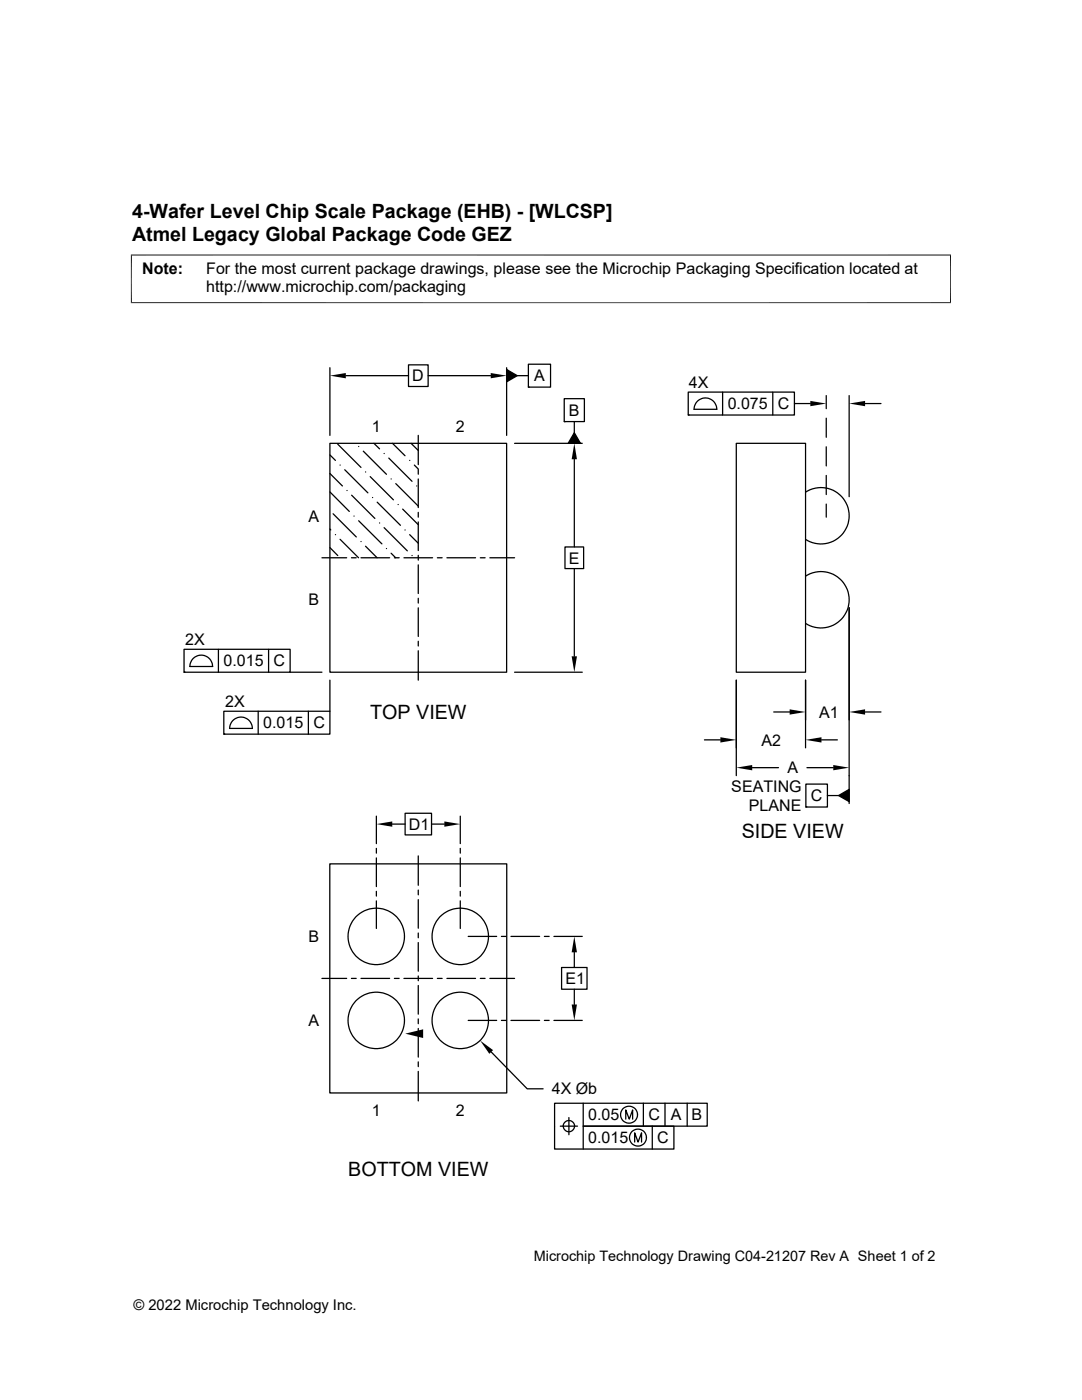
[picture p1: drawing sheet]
<svg xmlns="http://www.w3.org/2000/svg" width="216mm" height="279mm" viewBox="0 0 216 279" stroke-linecap="round" stroke-linejoin="round" font-family="sans-serif">
<g fill="none" stroke="#000" stroke-width=".25">
<path d="M65.8 73.4v13.5M69 75h12.5M81.5 72.8h3.9v4.3h-3.9zM85.4 75h12.5M101.1 73.7l2.1 1.3-2.1 1.2zM101.1 73.4v13.5M103.2 75h2.2M105.4 72.7h4.5v4.6h-4.5zM105.4 77.3h.1M112.6 79.6h4v4.5h-4zM137.3 78.3h21.2v4.5h-21.2zM144.2 78.3v4.5"/>
<path d="M154.2 78.3v4.5M164.9 79v2.6M169.4 79v20.1M65.8 98.2l3.9 3.9M65.8 88.5h35.3v45.7h-35.3zM65.8 94.5l2.5 2.5M65.8 90.8l1.1 1.1M67.4 88.6l4.6 4.7M67.9 92.8h.1M68.8 93.7l4.6 4.7M69.2 97.9h.1M70.2 98.8l4.6 4.7"/>
<path d="M71.6 89.1h.1M72.5 90l4.6 4.7M72.9 94.2h.1M73.9 95.1l4.6 4.7M74.3 99.3h.1M74.6 88.5l1.1 1.1M76.6 90.5h.1M77.6 91.4l4.6 4.7M78 95.6h.1M78.3 88.5l2.5 2.5M79 96.5l4.5 4.5M81.7 91.9h.1"/>
<path d="M82 88.5l1.5 1.4M82.7 92.8l.8 .8M83.1 97h.1M83.5 86.9v5.8M83.5 93.7v.9M83.5 95.6v5.7M102.7 88.5h13.5M112.6 84.1h.1M114.6 86.4l1.2 2.1h-2.4zM114.6 84.1v2.3M114.6 91.7v17.5M137.3 82.8h.1"/>
<path d="M143 81.7a2.26 2.26 0 0 0-2.2-2.3 2.26 2.26 0 0 0-2.3 2.3h4.5M146.9 88.5h13.8v45.7h-13.8zM158.5 80.5h3.2M160.7 98.2a5.6 5.6 0 0 1 8.7 4.7 5.6 5.6 0 0 1-8.7 4.8M164.9 83.5v3.8M164.9 89.2v3.8M164.9 94.9v3.8M172.6 80.5h3.2M64.2 111.3h5M65.8 105.6l.2 .2M65.8 109.3l1.6 1.6M66.5 102.5l4.6 4.7"/>
<path d="M66.9 106.7h.1M67.9 107.6l3.6 3.7M70.1 111.3h1M70.6 103h.1M71.6 103.9l4.6 4.6M72 111.3h5.7M72 108.1h.1M72.9 109l2.3 2.3M75.3 100.2l4.6 4.6M75.7 104.4h.1M76.6 105.3l4.7 4.6M77.1 109.5h.1"/>
<path d="M78 110.4l1 .9M78.7 111.3h1M79.4 100.7h.1M80.3 101.6l3.2 3.1M80.6 111.3h5.7M80.8 105.8h.1M81.7 106.7l1.8 1.7M82.2 110.9h.1M83.5 102.3v.9M83.5 104.2v5.7M83.5 110.8v1M83.5 112.7v5.7"/>
<path d="M83.5 119.4v1M87.3 111.3h.9M89.2 111.3h5.7M95.8 111.3h1M97.7 111.3h5M112.7 109.2h3.8v4.3h-3.8zM114.6 113.5v17.5M160.7 115a5.6 5.6 0 0 1 8.7 4.7 5.6 5.6 0 0 1-8.7 4.7M164.9 100.6v2.6M36.7 129.6h21.2v4.6h-21.2zM36.7 134.2h.1M37.9 133h4.5"/>
<path d="M37.9 133a2.26 2.26 0 0 1 2.3-2.3 2.26 2.26 0 0 1 2.2 2.3M43.6 129.6v4.6M53.6 129.6v4.6M57.9 134.2h6.3M65.8 135.7v6.2M83.5 121.3v5.7M83.5 128v.9M83.5 129.9v5.8M102.7 134.2h13.5M146.9 135.7v19.1M160.7 135.7v13.5M169.4 121.3v39.1"/>
<path d="M44.7 141.9h21.1v4.6h-21.1zM44.7 146.5h.1M45.8 145.4h4.6M45.8 145.4a2.26 2.26 0 0 1 2.3-2.3 2.26 2.26 0 0 1 2.3 2.3M51.5 141.9v4.6M61.5 141.9v4.6M140.6 147.7h3.1M150.1 153.2h5.2M154.4 142.1h3.2M160.8 156.5h4.3v4.6h-4.3zM161 153.2h5.3M163.9 147.7h3.2"/>
<path d="M165.1 158.8h2.2M167.3 158.8l2.1-1.3v2.5zM172.6 142.1h3.2M65.8 172.4h35.3v45.7h-35.3zM75.1 162.9v5.5M75.1 169.3v1M75.1 171.2v5.7M75.1 177.9v.9M75.1 179.8v5.5M78.3 164.5h2.5M80.8 162.3h5.3v4.3h-5.3zM83.5 170.8v5.9"/>
<path d="M83.5 177.6v1M83.5 179.5v5.8M86.1 164.5h2.6M91.8 162.9v5.5M91.8 169.3v1M91.8 171.2v5.7M91.8 177.9v.9M91.8 179.8v5.5M160.8 161.1h.1M64.2 195.3h5M70.1 195.3h1M72 195.3h5.7"/>
<path d="M78.7 195.3h1M80.6 195.3h5.7M83.5 186.2v1M83.5 188.1v5.7M83.5 194.8v.9M83.5 196.7v5.7M87.3 195.3h.9M89.2 195.3h5.7M93.4 186.9h5.7M95.8 195.3h1M97.7 195.3h5M100.1 186.9h.9"/>
<path d="M102 186.9h5.7M108.6 186.9h1M110.5 186.9h5.7M112.1 193.1h5v4.3h-5zM114.6 190.1v3M114.6 197.4v3.1M83.5 203.3v1M83.5 205.3v5.7M83.5 211.9v1M83.5 213.8v5.9M93.4 203.6h5.7M98 209.9l7.2 7.4h3.2"/>
<path d="M100.1 203.6h.9M102 203.6h5.7M108.6 203.6h1M110.5 203.6h5.7M111.8 224.7h3.4M113.5 223v3.5M114.6 224.7a1.13 1.13 0 0 1-1.6 1 1.13 1.13 0 0 1-.2-1.8 1.13 1.13 0 0 1 1.8 .4l.1 .4M116.4 220.2v4.5h18.1v4.6h-23.8v-9.1h30.4v4.5h-24.7v4.6M124.9 223.4v-1.9l.7 1.9 .6-1.9v1.9M126.6 227.9v-1.8l.7 1.8 .7-1.8v1.8M128.4 220.2v4.5M130.2 224.7v4.6"/>
<path d="M132.7 220.2v4.5M137.1 220.2v4.5"/>
<circle cx="75.1" cy="186.9" r="5.6"/>
<circle cx="91.8" cy="186.9" r="5.6"/>
<circle cx="75.1" cy="203.6" r="5.6"/>
<circle cx="91.8" cy="203.6" r="5.6"/>
<circle cx="125.5" cy="222.5" r="1.69"/>
<circle cx="127.3" cy="227" r="1.69"/>
</g>
<g fill="#000">
<path d="M65.8 75l3.2-.6v1.1zM97.9 74.4l3.2 .6-3.2 .5zM101.1 73.7l2.1 1.3-2.1 1.2zM114.6 88.5l.5 3.2h-1zM114.6 86.4l1.2 2.1h-2.4zM161.7 80l3.2 .5-3.2 .6zM169.4 80.5l3.2-.5v1.1zM114.1 131h1l-.5 3.2zM143.7 147.1l3.2 .6-3.2 .5zM146.9 153.2l3.2-.5v1zM157.6 141.6l3.1 .5-3.1 .5zM160.7 147.7l3.2-.6v1.1z"/>
<path d="M166.3 152.7l3.1 .5-3.1 .5zM167.3 158.8l2.1-1.3v2.5zM169.4 142.1l3.2-.5v1zM75.1 164.5l3.2-.6v1.1zM88.7 163.9l3.1 .6-3.1 .5zM114.6 186.9l.5 3.2h-1zM80.9 206.3l3.5-.9v1.8zM95.8 207.7l2.6 1.9-.8 .7zM114.1 200.5h1l-.5 3.1z"/>
</g>
<path d="M26.1 50.9h163.7M26.2 50.8v9.7M189.7 50.8v9.7M26.1 60.4h163.7" fill="none" stroke="#000" stroke-width=".2"/>
<g font-size="3.9">
<text x="26.4" y="43.5">4-Wafer Level Chip Scale Package (EHB) - [WLCSP]</text>
<text x="26.4" y="48.1">Atmel Legacy Global Package Code GEZ</text>
<text x="73.9" y="143.5">TOP VIEW</text>
<text x="148" y="167.3">SIDE VIEW</text>
<text x="69.5" y="234.6">BOTTOM VIEW</text>
</g>
<g font-size="3.2">
<text x="28.4" y="54.7">Note:</text>
<text x="41.1" y="58.3">http://www.microchip.com/packaging</text>
<text x="41.1" y="54.7">For the most current package drawings, please see the Microchip Packaging Specification located at</text>
<text x="82.3" y="76.1">D</text>
<text x="106.6" y="76.1">A</text>
<text x="137.5" y="77.5">4X</text>
<text x="113.5" y="83">B</text>
<text x="145.2" y="81.7">0.075</text>
<text x="155.2" y="81.7">C</text>
<text x="74.2" y="86.2">1</text>
<text x="91" y="86.2">2</text>
<text x="61.5" y="104.1">A</text>
<text x="113.5" y="112.5">E</text>
<text x="61.5" y="120.8">B</text>
<text x="37" y="128.8">2X</text>
<text x="44.6" y="133">0.015</text>
<text x="54.6" y="133">C</text>
<text x="44.9" y="141.2">2X</text>
<text x="163.4" y="143.2">A1</text>
<text x="52.5" y="145.4">0.015</text>
<text x="62.5" y="145.4">C</text>
<text x="152" y="148.8">A2</text>
<text x="157.1" y="154.3">A</text>
<text x="145.9" y="158.1">SEATING</text>
<text x="149.4" y="161.9">PLANE</text>
<text x="161.8" y="159.9">C</text>
<text x="81.6" y="165.6">D1</text>
<text x="61.5" y="188">B</text>
<text x="112.8" y="196.4">E1</text>
<text x="61.5" y="204.8">A</text>
<text x="110.1" y="218.4">4X Øb</text>
<text x="74.2" y="222.7">1</text>
<text x="91" y="222.7">2</text>
<text x="117.4" y="223.6">0.05</text>
<text x="129.4" y="223.6">C</text>
<text x="133.8" y="223.6">A</text>
<text x="138" y="223.6">B</text>
<text x="117.4" y="228.2">0.015</text>
<text x="131.1" y="228.2">C</text>
</g>
<g font-size="2.9">
<text x="106.5" y="251.7">Microchip Technology Drawing C04-21207 Rev A Sheet 1 of 2</text>
<text x="26.6" y="261.3">© 2022 Microchip Technology Inc.</text>
</g>
</svg>
